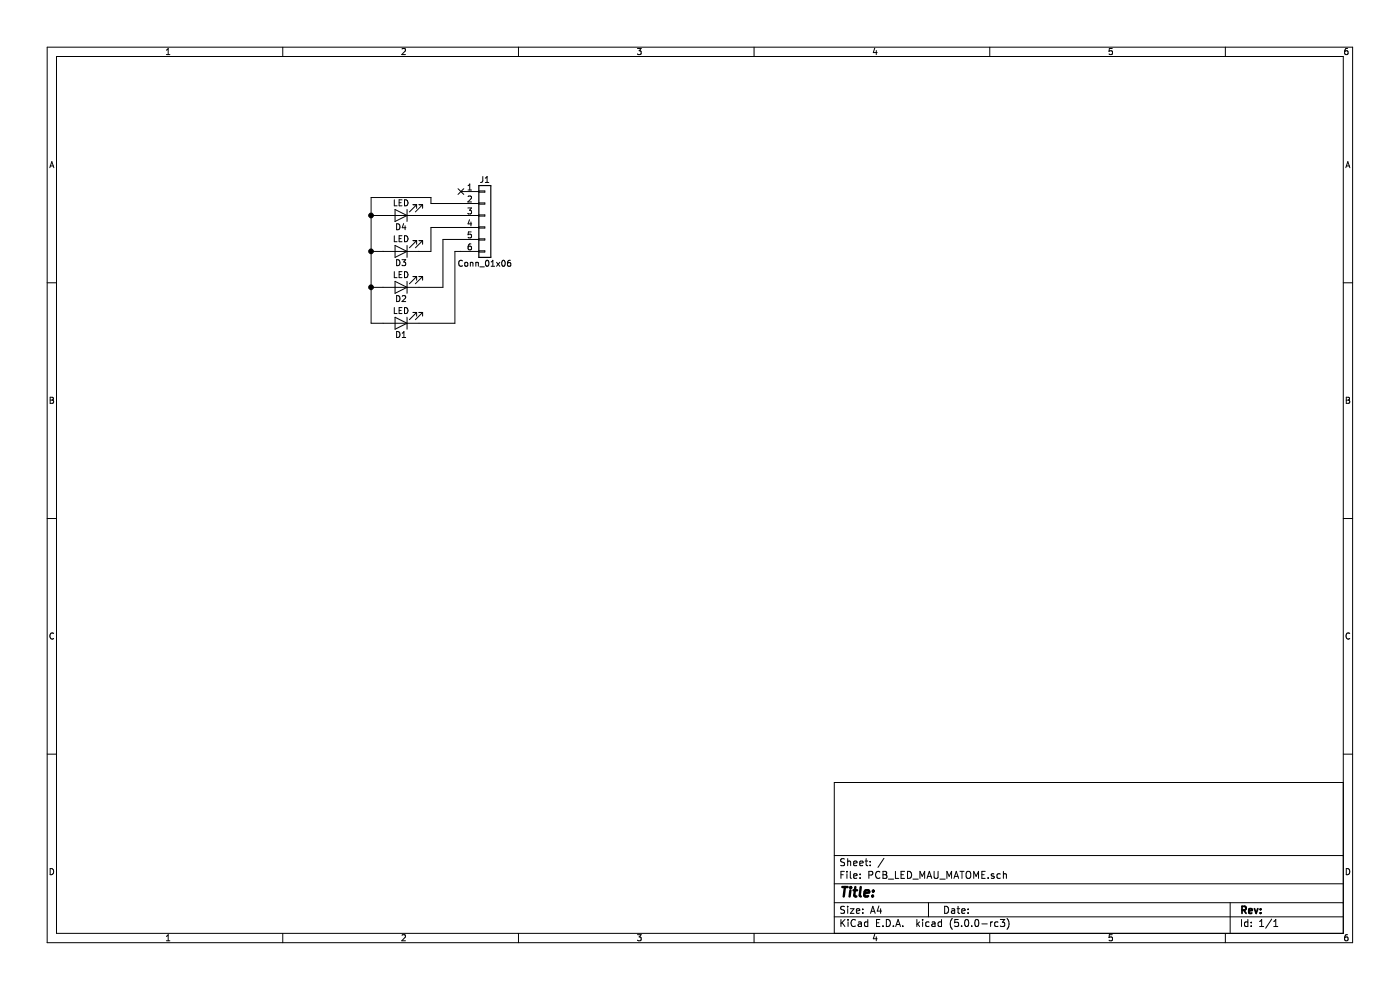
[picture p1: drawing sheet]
EESchema Schematic File Version 4
EELAYER 26 0
EELAYER END
$Descr A4 11693 8268
encoding utf-8
Sheet 1 1
Title ""
Date ""
Rev ""
Comp ""
Comment1 ""
Comment2 ""
Comment3 ""
Comment4 ""
$EndDescr
$Comp
L conn:Conn_01x06 J1
U 1 1
P 4050 1800
F 0 "J1" H 4050 2100 50  0000 C CNN
F 1 "Conn_01x06" H 4050 1400 50  0000 C CNN
F 2 "Connectors_JST:JST_XH_B06B-XH-A_06x2.50mm_Straight" H 4050 1800 50  0001 C CNN
F 3 "" H 4050 1800 50  0001 C CNN
	1    4050 1800
	1    0    0    -1  
$EndComp
$Comp
L device:LED D4
U 1 1
P 3350 1800
F 0 "D4" H 3350 1900 50  0000 C CNN
F 1 "LED" H 3350 1700 50  0000 C CNN
F 2 "LEDs:LED_D5.0mm" H 3350 1800 50  0001 C CNN
F 3 "" H 3350 1800 50  0001 C CNN
	1    3350 1800
	-1   0    0    1   
$EndComp
$Comp
L device:LED D3
U 1 1
P 3350 2100
F 0 "D3" H 3350 2200 50  0000 C CNN
F 1 "LED" H 3350 2000 50  0000 C CNN
F 2 "LEDs:LED_D5.0mm" H 3350 2100 50  0001 C CNN
F 3 "" H 3350 2100 50  0001 C CNN
	1    3350 2100
	-1   0    0    1   
$EndComp
$Comp
L device:LED D2
U 1 1
P 3350 2400
F 0 "D2" H 3350 2500 50  0000 C CNN
F 1 "LED" H 3350 2300 50  0000 C CNN
F 2 "LEDs:LED_D5.0mm" H 3350 2400 50  0001 C CNN
F 3 "" H 3350 2400 50  0001 C CNN
	1    3350 2400
	-1   0    0    1   
$EndComp
$Comp
L device:LED D1
U 1 1
P 3350 2700
F 0 "D1" H 3350 2800 50  0000 C CNN
F 1 "LED" H 3350 2600 50  0000 C CNN
F 2 "LEDs:LED_D5.0mm" H 3350 2700 50  0001 C CNN
F 3 "" H 3350 2700 50  0001 C CNN
	1    3350 2700
	-1   0    0    1   
$EndComp
Wire Wire Line
	3850 1800 3500 1800
Wire Wire Line
	3500 2100 3600 2100
Wire Wire Line
	3600 2100 3600 1900
Wire Wire Line
	3600 1900 3850 1900
Wire Wire Line
	3500 2400 3700 2400
Wire Wire Line
	3700 2400 3700 2000
Wire Wire Line
	3700 2000 3850 2000
Wire Wire Line
	3500 2700 3800 2700
Wire Wire Line
	3800 2700 3800 2100
Wire Wire Line
	3800 2100 3850 2100
Wire Wire Line
	3100 2700 3200 2700
Wire Wire Line
	3100 1650 3100 1800
Wire Wire Line
	3100 2400 3200 2400
Wire Wire Line
	3200 2100 3100 2100
Connection ~ 3100 2400
Wire Wire Line
	3200 1800 3100 1800
Connection ~ 3100 2100
Wire Wire Line
	3850 1700 3600 1700
Wire Wire Line
	3600 1700 3600 1650
Wire Wire Line
	3600 1650 3100 1650
Connection ~ 3100 1800
NoConn ~ 3850 1600
Wire Wire Line
	3100 2400 3100 2700
Wire Wire Line
	3100 2100 3100 2400
Wire Wire Line
	3100 1800 3100 2100
$EndSCHEMATC
